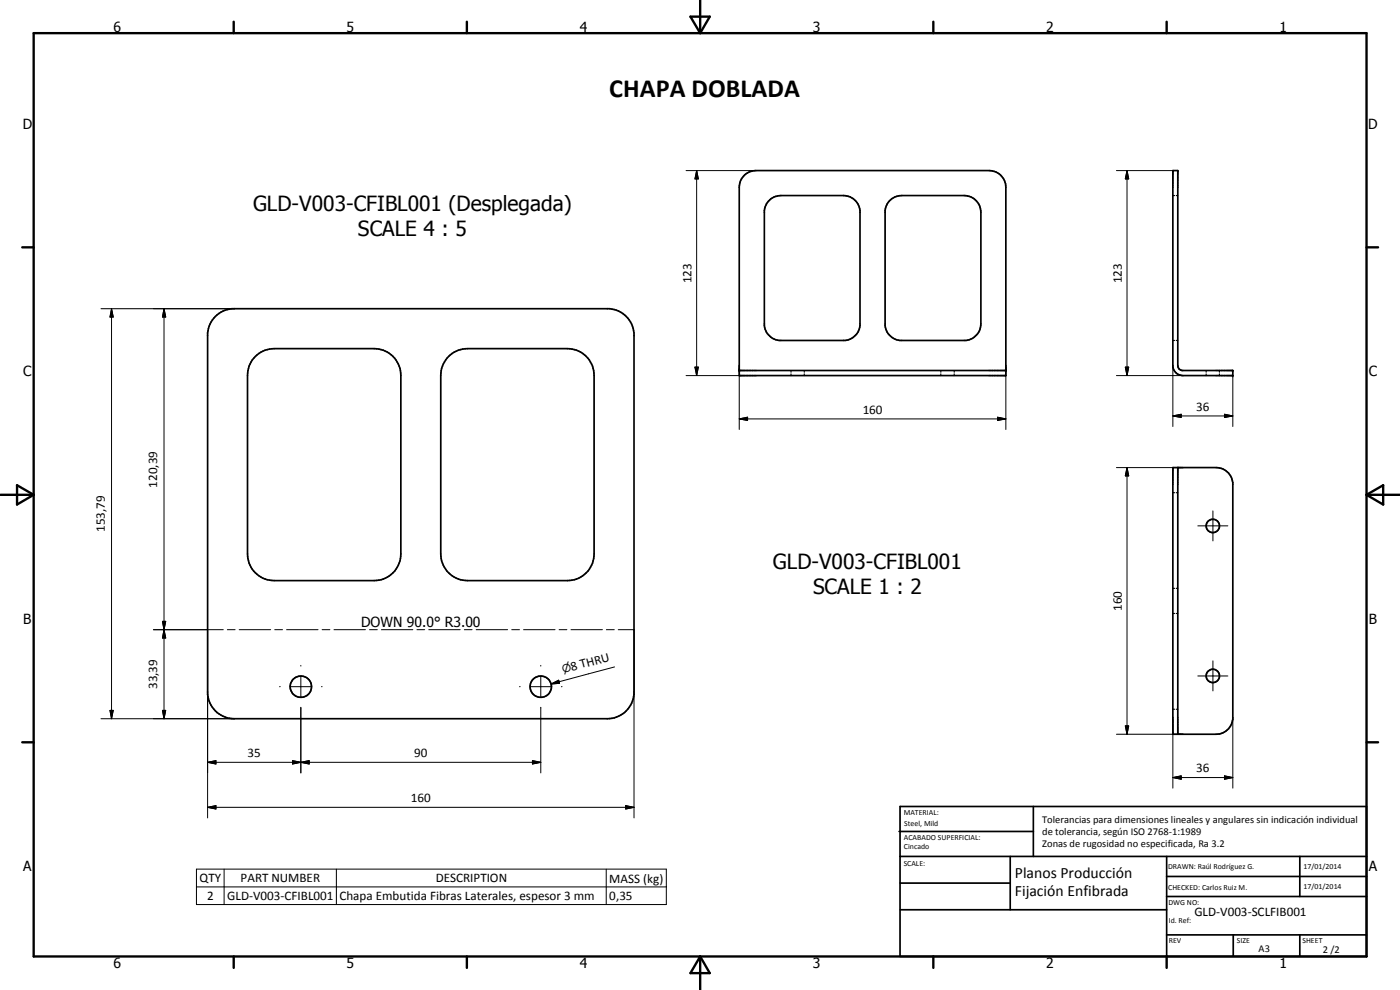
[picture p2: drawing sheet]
<svg xmlns="http://www.w3.org/2000/svg" width="420mm" height="297mm" viewBox="0 0 420 297" stroke-linecap="round" stroke-linejoin="round" font-family="sans-serif">
<g fill="none" stroke="#000" stroke-width=".51">
<path d="M223.5 52.5l1.3-.9 2.1-.4h70a5 5 0 0 1 5 5v56.5h-80v-56.5a5 5 0 0 1 1.6-3.7zM352 51.2h1.5v58.8l.4 .7 .8 .5h15.3v1.5h-15a3 3 0 0 1-3-2.6zM230.7 60.3a4.8 4.8 0 0 1 3.6-1.6h18.8a5 5 0 0 1 5 4.5v34.5a5.1 5.1 0 0 1-4.5 4.5h-19.8a5.1 5.1 0 0 1-4.4-4.5v-34.5l.4-1.6zM266.9 60.3a4.8 4.8 0 0 1 3.7-1.6h18.8a5 5 0 0 1 5 5v33.5a5.1 5.1 0 0 1-4.5 5h-19.8a5.1 5.1 0 0 1-4.5-4.5v-34.5l.5-1.6zM64.6 95l2.3-1.7 2.7-.7h113.4a8.1 8.1 0 0 1 7.3 7.3v108.4a8.1 8.1 0 0 1-8 7.3h-112a8 8 0 0 1-8-7.3v-108.4l.7-2.7zM76.7 106.9a8 8 0 0 1 5.6-2.3h30a8 8 0 0 1 8 8v53.6a8 8 0 0 1-8 8h-30a8 8 0 0 1-8-8v-53.6a8 8 0 0 1 2.4-5.7zM134.7 106.9a7.9 7.9 0 0 1 5.6-2.3h30a8 8 0 0 1 8 8v53.6a8 8 0 0 1-8 8h-30a8 8 0 0 1-8-8v-53.6a8.2 8.2 0 0 1 2.4-5.7zM221.9 111.2h80M352 140.3h13a5.1 5.1 0 0 1 5 4.5v71a5 5 0 0 1-5 4.5h-13zM353.5 140.3v80M269.8 249.5h40.3M270.1 242h140v45h-140z"/>
<path d="M270.1 257h140M303.2 257v16M310.1 242v15M350.1 257v30M390.1 257v12M270.1 265h33.1M270.1 273h80M350.1 269h60M350.1 263h60M350.1 280.5h60M370.1 280.5v6.5M390.1 280.5v6.5"/>
<circle cx="364" cy="157.8" r="2.01"/>
<circle cx="90.3" cy="206" r="3.2"/>
<circle cx="162.3" cy="206" r="3.2"/>
<circle cx="364" cy="202.8" r="2"/>
</g>
<g fill="none" stroke="#000" stroke-width=".3">
<path d="M205.9 51.2h21M209.1 51.2l.5 2.5h-1zM209.1 51.2v61.5M335.1 51.2h16.9M338.2 51.2l.5 2.5h-1zM338.2 51.2v61.5M30.3 92.6h40M33.5 92.6l.5 2.5h-1zM33.5 92.6v123M49.2 92.6l.5 2.5h-.9zM49.2 92.6v123M205.9 112.7h21"/>
<path d="M208.6 110.2h1l-.5 2.5zM221.9 109.7v19.2M301.9 109.7v19.2M335.1 112.7h19.9M337.7 110.2h1l-.5 2.5zM352 109.7v18.3M370 112.7v15.3M221.9 125.7l2.5-.5v1zM221.9 125.7h80M299.4 125.2l2.5 .5-2.5 .5zM352 124.8l2.5-.5v1zM352 124.8h18"/>
<path d="M367.5 124.3l2.5 .5-2.5 .5zM335.1 140.3h19.9M338.2 140.3l.5 2.5h-1zM338.2 140.3v80M359.5 157.8h9M364 153.3v9M46 188.9h21M48.8 186.4h.9l-.5 2.5zM49.2 188.9l.5 2.5h-.9zM62.3 188.9v56.5M68.2 188.9h2.4M71.8 188.9h9.4"/>
<path d="M82.5 188.9h2.3M86 188.9h9.5M90.3 199.6v.3M96.7 188.9h2.3M100.2 188.9h9.5M110.9 188.9h2.3M114.5 188.9h9.4M125.1 188.9h2.4M128.7 188.9h9.4M139.3 188.9h2.4M142.9 188.9h9.4M153.6 188.9h2.3"/>
<path d="M157.1 188.9h9.5M162.3 199.6v.3M167.8 188.9h2.3M171.4 188.9h9.4M182 188.9h2.4M185.5 188.9h4.8v56.5M364 198.3v9M30.3 215.6h40M33 213.1h1l-.5 2.5zM48.8 213.1h.9l-.5 2.5zM83.9 206h.2M87.1 206h6.4"/>
<path d="M90.3 202.9v6.3M90.3 212.2v19.7M96.5 206h.2M155.9 206h.2M159.1 206h6.4M162.3 202.9v6.3M162.3 212.2v19.7M165.4 205.2l2.3-1.1 .2 .9zM168.5 206h.2M184.4 200.1l-19 5.1M337.7 217.8h1l-.5 2.5zM352 215.3v21.2"/>
<path d="M359.5 202.8h9M370 215.3v21.2M62.3 228.7l2.5-.5v1zM62.3 228.7h100M87.8 228.2l2.5 .5-2.5 .5zM87.8 228.2l5 1v-1l-5 1zM90.3 228.7l2.5-.5v1zM159.8 228.2l2.5 .5-2.5 .5zM335.1 220.3h19.9M352 233.3l2.5-.5v1zM352 233.3h18M367.5 232.8l2.5 .5-2.5 .5z"/>
<path d="M62.3 242.2l2.5-.5v1zM62.3 242.2h128M187.8 241.7l2.5 .5-2.5 .5zM59 260.8h141v10.6h-141zM59 266.1h141M67.3 260.8v10.6M101 260.8v10.6M181.9 260.8v10.6"/>
</g>
<g fill="none" stroke="#000" stroke-width=".35">
<path d="M352 58.7h.5M353 58.7h.5M237.4 111.2v.5M237.4 112.2v.5M241.4 111.2v.5M241.4 112.2v.5M282.4 111.2v.5M282.4 112.2v.5M286.4 111.2v.5M286.4 112.2v.5M352 102.2h.5M353 102.2h.5"/>
<path d="M362 111.2v.5M362 112.2v.5M366 111.2v.5M366 112.2v.5M352 147.8h.5M353 147.8h.5M352 176.5h.5M353 176.5h.5M352 184.1h.5M353 184.1h.5M352 212.8h.5M353 212.8h.5"/>
</g>
<g fill="#000">
<circle cx="221.9" cy="111.2" r=".25"/>
<circle cx="301.9" cy="111.2" r=".25"/>
<circle cx="370" cy="111.2" r=".25"/>
<circle cx="370" cy="112.7" r=".25"/>
</g>
<g fill="none" stroke="#000" stroke-width=".71">
<path d="M10.1 9.9h400v277.1h-400zM70.1 6.5v3.4M140.1 6.5v3.4M207.2 5h5.8l-2.9 4.9zM210.1 0v9.9M280.1 6.5v3.4M350.1 6.5v3.4M6.7 74.2h3.4M410.1 74.2h3.5M.1 148.5h10M5.1 145.6l5 2.9-5 2.9zM410.1 148.5h10"/>
<path d="M410.1 148.5l5-2.9v5.8zM6.7 222.7h3.4M410.1 222.7h3.5M70.1 287v3.4M140.1 287v3.4M210.1 287v10M210.1 287l2.9 5h-5.8zM280.1 287v3.4M350.1 287v3.4"/>
</g>
<g fill="#000">
<path d="M209.1 51.2l.5 2.5h-1zM338.2 51.2l.5 2.5h-1zM33.5 92.6l.5 2.5h-1zM49.2 92.6l.5 2.5h-.9zM208.6 110.2h1l-.5 2.5zM337.7 110.2h1l-.5 2.5zM221.9 125.7l2.5-.5v1zM299.4 125.2l2.5 .5-2.5 .5zM352 124.8l2.5-.5v1zM367.5 124.3l2.5 .5-2.5 .5zM338.2 140.3l.5 2.5h-1zM48.8 186.4h.9l-.5 2.5z"/>
<path d="M49.2 188.9l.5 2.5h-.9zM33 213.1h1l-.5 2.5zM48.8 213.1h.9l-.5 2.5zM165.4 205.2l2.3-1.1 .2 .9zM337.7 217.8h1l-.5 2.5zM62.3 228.7l2.5-.5v1zM87.8 228.2l2.5 .5-2.5 .5zM90.3 228.7l2.5-.5v1zM159.8 228.2l2.5 .5-2.5 .5zM352 233.3l2.5-.5v1zM367.5 232.8l2.5 .5-2.5 .5zM62.3 242.2l2.5-.5v1z"/>
<path d="M187.8 241.7l2.5 .5-2.5 .5z"/>
</g>
<text font-size="7.9" x="182.9" y="29.2">CHAPA DOBLADA</text>
<g font-size="6.3">
<text x="75.9" y="63.3">GLD-V003-CFIBL001 (Desplegada)</text>
<text x="107.4" y="70.8">SCALE 4 : 5</text>
<text x="232" y="170.8">GLD-V003-CFIBL001</text>
<text x="244" y="178.4">SCALE 1 : 2</text>
</g>
<g font-size="4.7">
<text x="304.6" y="263.5">Planos Producción</text>
<text x="304.6" y="268.9">Fijación Enfibrada</text>
</g>
<g font-size="4.2">
<text x="34" y="9.6">6</text>
<text x="104" y="9.6">5</text>
<text x="174" y="9.6">4</text>
<text x="244" y="9.6">3</text>
<text x="314" y="9.6">2</text>
<text x="384" y="9.6">1</text>
<text x="6.8" y="38.7">D</text>
<text x="410.6" y="38.7">D</text>
<text x="7" y="112.9">C</text>
<text x="410.8" y="112.9">C</text>
<text x="7" y="187.1">B</text>
<text x="108.4" y="188.1">DOWN 90.0° R3.00</text>
<text x="410.8" y="187.1">B</text>
<text x="7" y="261.4">A</text>
<text x="410.8" y="261.4">A</text>
<text x="34" y="290.4">6</text>
<text x="104" y="290.4">5</text>
<text x="174" y="290.4">4</text>
<text x="244" y="290.4">3</text>
<text x="314" y="290.4">2</text>
<text x="384" y="290.4">1</text>
</g>
<g font-size="3.9">
<text x="207.5" y="85" transform="rotate(-90 207.5 85)">123</text>
<text x="336.7" y="85" transform="rotate(-90 336.7 85)">123</text>
<text x="258.9" y="124.2">160</text>
<text x="359" y="123.3">36</text>
<text x="47.2" y="146.3" transform="rotate(-90 47.2 146.3)">120,39</text>
<text x="31.4" y="159.6" transform="rotate(-90 31.4 159.6)">153,79</text>
<text x="336.7" y="183.3" transform="rotate(-90 336.7 183.3)">160</text>
<text x="171.6" y="201.3" transform="rotate(-15 171.6 201.3)">8 THRU</text>
<text x="47.2" y="206.8" transform="rotate(-90 47.2 206.8)">33,39</text>
<text x="74.3" y="227.2">35</text>
<text x="124.3" y="227.2">90</text>
<text x="359" y="231.8">36</text>
<text x="123.3" y="240.7">160</text>
<text x="59.9" y="264.7">QTY</text>
<text x="72.2" y="264.7">PART NUMBER</text>
<text x="130.8" y="264.7">DESCRIPTION</text>
<text x="182.9" y="264.8">MASS (kg)</text>
<text x="62.2" y="270">2</text>
<text x="68.2" y="270">GLD-V003-CFIBL001</text>
<text x="101.9" y="270.1">Chapa Embutida Fibras Laterales, espesor 3 mm</text>
<text x="182.9" y="270">0,35</text>
<text x="358.5" y="275">GLD-V003-SCLFIB001</text>
</g>
<text font-size="3.3" x="169" y="202.1" transform="rotate(-15 169 202.1)">n</text>
<g font-size="3.1">
<text x="312.7" y="246.8">Tolerancias para dimensiones lineales y angulares sin indicación individual</text>
<text x="312.7" y="250.4">de tolerancia, según ISO 2768-1:1989</text>
<text x="312.7" y="254">Zonas de rugosidad no especificada, Ra 3.2</text>
<text x="377.7" y="285.6">A3</text>
<text x="397" y="285.9">2 /2</text>
</g>
<g font-size="2.4">
<text x="271.2" y="244.4">MATERIAL:</text>
<text x="271.3" y="252">ACABADO SUPERFICIAL:</text>
<text x="271.4" y="247.9">Steel, Mild</text>
<text x="271.3" y="254.6">Cincado</text>
<text x="271.2" y="259.7">SCALE:</text>
<text x="350.6" y="260.8">DRAWN: Raúl Rodríguez G.</text>
<text x="391.2" y="260.6">17/01/2014</text>
<text x="350.6" y="267">CHECKED: Carlos Ruiz M.</text>
<text x="391.2" y="266.7">17/01/2014</text>
<text x="350.6" y="271.4">DWG NO:</text>
<text x="350.8" y="276.9">Id. Ref:</text>
<text x="350.8" y="282.8">REV</text>
<text x="371.2" y="282.9">SIZE</text>
<text x="390.9" y="282.9">SHEET</text>
</g>
</svg>
